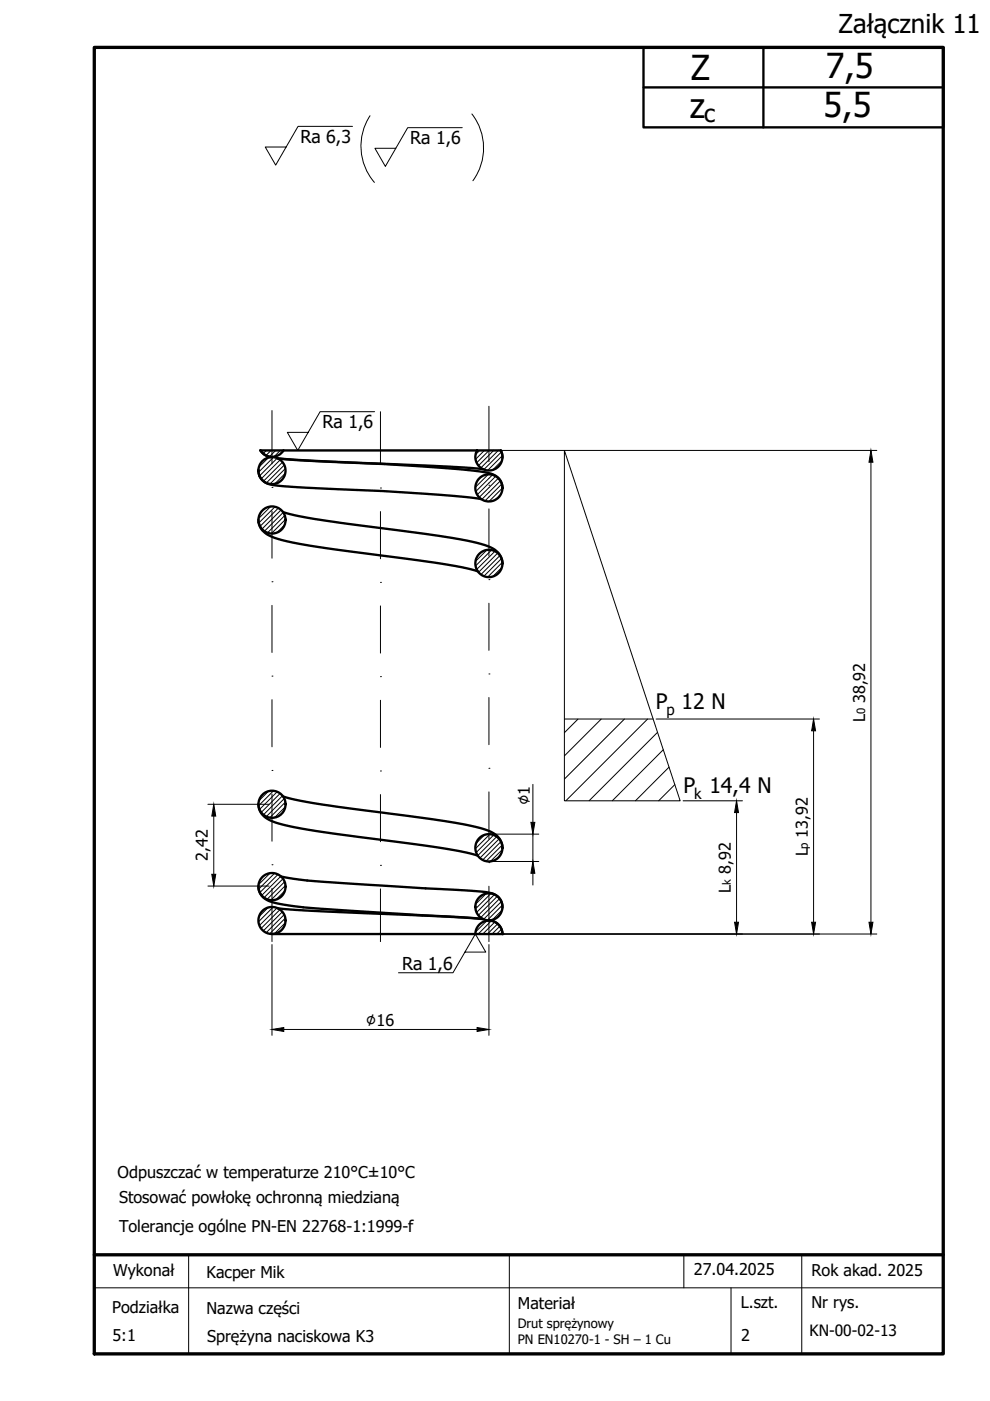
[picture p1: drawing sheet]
<svg xmlns="http://www.w3.org/2000/svg" width="210mm" height="297mm" viewBox="0 0 210 297" stroke-linecap="round" stroke-linejoin="round" font-family="sans-serif">
<!-- layer: tabelka -->
<path d="M20 273h180M40 266v21M108 266v21M145 266v7M155 273v14M170 266v21" fill="none" stroke="#000" stroke-width=".21"/>
<!-- layer: ramka -->
<path d="M20 10.1h180v276.9h-180zM20 266h180" fill="none" stroke="#000" stroke-width=".7"/>
<!-- layer: Visible (ISO) -->
<g fill="none" stroke="#000" stroke-width=".5">
<path d="M54.8 99.6l.2 1.3M55.2 95.5l1 1 1.1 .4M55.2 95.5h45.9M55.2 95.5a2.88 2.88 0 0 0 4.9 0M58.8 97.2l9 .6 27.7 1.2 6.9 .5M58.9 97.2l8.3 .6 14.3 .6 17.8 1.3a12.6 12.6 0 0 1 6.2 1.5l.1 .1a3 3 0 0 1 .9 2.3M101.1 95.5h5.1a2.87 2.87 0 0 1-2.5 4.3 2.87 2.87 0 0 1-2.6-4.3zM106.2 95.5h.1M106.2 95.5l.3 1.6M54.8 110.2v.6M54.8 110.7a4.3 4.3 0 0 0 3.4 3.3 115.3 115.3 0 0 0 18.4 3.2l17 2.3 4.3 .8 3.4 .8M55 100.9h.1"/>
<path d="M55 100.9a3.9 3.9 0 0 0 3.8 2.1l5.9 .4 16.1 .7 9.5 .6 8.3 .7 3.4 .4M60 108.5l2.3 .7 4.7 .9 21.8 2.9a78.2 78.2 0 0 1 14.9 2.9 3.9 3.9 0 0 1 2.8 3.6M60.5 110.1v.2M54.8 170.5a4.1 4.1 0 0 0 3.2 3.8 109.8 109.8 0 0 0 18.4 3.2l17.1 2.3 5.5 1 2.3 .6M60 168.8l3.5 .9 5.1 .9 20.3 2.7a79.3 79.3 0 0 1 14.8 2.9 3.9 3.9 0 0 1 2.8 3.6M54.8 187.9a3.6 3.6 0 0 0 3.2 3.5l6.3 1M57.7 198h48.8M58.9 192.6l6.9 .5 27.7 1.2 9 .6M59.6 185.8l3.7 .7 5.1 .5 30.9 1.8a14.6 14.6 0 0 1 5.8 .9 2.94 2.94 0 0 1 1.4 2.7M64.3 192.4l38.1 2.5M100.8 198a2.87 2.87 0 0 1 2.9-2.8 2.87 2.87 0 0 1 2.8 2.8M104 195.1a3.1 3.1 0 0 1 2.5 2.9"/>
<circle cx="57.7" cy="99.8" r="2.87"/>
<circle cx="103.6" cy="119.5" r="2.89"/>
<circle cx="103.7" cy="103.4" r="2.88"/>
<circle cx="103.6" cy="179.7" r="2.89"/>
<circle cx="57.7" cy="188" r="2.88"/>
<circle cx="57.7" cy="195.2" r="2.87"/>
<circle cx="103.7" cy="192.3" r="2.87"/>
</g>
<!-- layer: kreskowanie -->
<g fill="none" stroke="#000" stroke-width=".21">
<path d="M55.5 95.5l-.2 .2M56.5 95.5l-.7 .7M56.9 97l-2 2.1M57.5 95.5l-1.1 1.1M58 96.9l-3.2 3.2M58.5 95.5l-1.4 1.4M58.8 97.1l-3.8 3.8M59.4 97.5l-4 4M59.4 95.5l-1.3 1.3M59.9 98l-4 4M60.3 98.6l-3.8 3.8M60.5 99.3l-3.3 3.3"/>
<path d="M101.7 95.5l-.9 .9M102.7 95.5l-1.9 1.9M103.7 95.5l-2.6 2.6M104.7 95.5l-3.2 3.2M105.7 95.5l-3.7 3.7M106.3 95.8l-3.7 3.8M106.4 97.7l-1.9 1.9M106.5 96.6l-3.1 3.1M57.4 107.4l-2.6 2.6M58.3 107.4l-3.4 3.5M59 107.7l-3.9 3.9M59.6 108.1l-4.1 4.1"/>
<path d="M60 108.6l-3.9 4M60.3 111.3l-1.6 1.6M60.4 109.3l-3.7 3.7M60.5 100.4l-2.2 2.2M60.5 110.1l-3 3M102.1 101l-.8 .9M103.2 116.6l-2.4 2.4M103.5 100.6l-2.7 2.7M104.2 116.6l-3.4 3.4M104.5 100.6l-3.6 3.6M104.9 116.9l-3.8 3.8M105.2 100.9l-4 4"/>
<path d="M105.5 117.3l-4 4M105.7 101.4l-4.1 4.1M106 117.8l-4 4M106.1 101.9l-3.9 4M106.2 104.8l-1.2 1.2M106.3 118.4l-3.7 3.8M106.4 102.6l-3.6 3.6M106.5 119.2l-3.1 3.2M106.5 103.5l-2.8 2.8M106.4 120.3l-1.9 1.9M56.9 167.8l-2 2M58 167.7l-3.2 3.2"/>
<path d="M58.8 167.9l-3.8 3.7M59.4 168.2l-4 4.1M59.9 168.7l-4.1 4.1M60.3 169.3l-3.8 3.8M60.5 171.1l-2.3 2.3M60.5 170.1l-3.3 3.3M102.7 177l-1.8 1.8M103.8 176.9l-3 3M104.7 177.1l-3.7 3.6M105.3 177.4l-4 4M105.8 177.9l-4 4M106.2 178.4l-3.8 3.9"/>
<path d="M106.5 179.2l-3.4 3.4M56.9 192.4l-2 2M57.2 185.1l-2.4 2.5M57.9 192.3l-3.1 3.1M58.2 185.2l-3.4 3.3M58.7 192.5l-3.7 3.7M58.9 185.4l-3.8 3.9M59.4 192.8l-4 4.1M59.5 185.8l-4 4.1M59.9 193.3l-4.1 4.1M60 186.3l-4 4M60.3 193.9l-3.9 3.9"/>
<path d="M60.3 187l-3.7 3.7M60.4 188.9l-1.9 1.8M60.5 194.7l-3.3 3.3M60.5 195.7l-2.3 2.3M60.5 187.7l-3.1 3.1M103.1 189.4l-2.3 2.3M103.2 195.2l-2.4 2.4M104.1 189.4l-3.3 3.3M104.2 195.2l-2.8 2.8M104.8 189.6l-3.8 3.9M104.9 195.5l-2.5 2.5M105.5 190l-4.1 4.1"/>
<path d="M105.5 195.9l-2.2 2.1M105.9 190.5l-4 4M106 196.4l-1.7 1.6M106.3 191.1l-3.8 3.8M106.3 197l-1 1M106.4 193l-2 2.1M106.5 180.1l-2.5 2.5M106.5 191.9l-3.2 3.2M106.5 197.8l-.2 .2"/>
</g>
<!-- layer: Visible (ISO) -->
<circle cx="106.5" cy="198" r=".25" fill="#000"/>
<!-- layer: osie -->
<g fill="none" stroke="#000" stroke-width=".21">
<path d="M57.7 87v11.3M80.7 87.3v11.2M103.7 86.1v11.8M57.7 103.3h.1M57.7 108.3v10M80.7 103.5h.1M80.7 108.5v10M103.7 102.9h.1M103.7 107.9v10M57.7 123.3h.1M57.7 128.4v9.9M80.7 123.5h.1"/>
<path d="M80.7 128.5v10M103.7 122.9h.1M103.7 127.9v10M57.7 143.3h.1M57.7 148.3v10M80.7 143.5h.1M80.7 148.5v10M103.7 142.9h.1M103.7 147.9v10M57.7 163.4h.1M57.7 168.3v10M80.7 163.5h.1"/>
<path d="M80.7 168.5v10M103.7 162.9h.1M103.7 167.9v10M57.7 183.3h.1M57.7 188.3v11.3M80.7 183.5h.1M80.7 188.5v11.1M103.7 182.9h.1M103.7 187.9v11.7"/>
</g>
<!-- layer: kontury -->
<g fill="none" stroke="#000" stroke-width=".5">
<path d="M136.4 10.1h63.6v16.9h-63.6zM136.4 18.5h63.6M161.9 10.1v16.9M170 10.1h12"/>
<circle cx="57.7" cy="110.2" r="2.87"/>
<circle cx="57.7" cy="170.5" r="2.87"/>
</g>
<!-- layer: opis -->
<g fill="none" stroke="#000" stroke-width=".21">
<path d="M74.7 26.8h-11.5l-4.7 8.2-2.3-3.8h4.5M78.5 24.5a11.8 11.8 0 0 0 .9 14.2M98 27.1h-11.6l-4.7 8.2-2.2-3.9h4.4M100.1 24.2a11.8 11.8 0 0 1 .2 14.1M79.4 87.3h-11.5l-4.8 8.2-2.2-3.8h4.4M119.7 95.5l24.5 74.3h-24.5zM119.7 152.4h18.8M122.6 152.4l-2.9 2.9M127.5 152.4l-7.8 7.9M132.4 152.4l-12.7 12.8M137.3 152.4l-17.3 17.4M139.4 155.3l-14.5 14.5"/>
<path d="M140.6 159l-10.8 10.8M141.8 162.7l-7.1 7.1M143.1 166.4l-3.5 3.4M98.6 201.9h4.4l-2.2-3.9-4.8 8.2h-11.5"/>
</g>
<!-- layer: wymiary -->
<g fill="none" stroke="#000" stroke-width=".21">
<path d="M104.3 95.5h81.6M184.7 98v97.5M139.1 152.4h34.6M172.5 154.9v40.6M44.1 170.5h12.9M45.3 173v12.4M104.3 176.9h9.9M113 166.3v8.1M113 176.9v5.8M144.8 169.8h12.6M156.2 172.3v23.2M44.1 187.9h12.9"/>
<path d="M104.3 198h81.6M104.3 182.7h9.9M113 185.2v2.4M57.7 200.3v19.2M60.2 218.3h41M103.7 200.3v19.2"/>
</g>
<path d="M184.7 95.5l.4 2.5h-.9zM172.5 152.4l.4 2.5h-.8zM45.3 170.5l.4 2.5h-.8zM112.6 174.4h.8l-.4 2.5zM156.2 169.8l.4 2.5h-.9zM44.9 185.4h.8l-.4 2.5zM113 182.7l.4 2.5h-.8zM155.7 195.5h.9l-.4 2.5zM172.1 195.5h.8l-.4 2.5zM184.2 195.5h.9l-.4 2.5zM57.7 218.3l2.5-.4v.8zM101.2 217.9l2.5 .4-2.5 .4z" fill="#000" stroke="#000" stroke-width=".21"/>
<g font-size="7.3">
<text x="146.4" y="16.9">Z</text>
<text x="175.1" y="16.5">7,5</text>
<text x="146.2" y="25">z</text>
<text x="174.6" y="24.7">5,5</text>
</g>
<text font-size="5.5" x="177.8" y="7">Załącznik 11</text>
<text font-size="5.1" x="149.3" y="25.9">c</text>
<g font-size="4.5">
<text x="139" y="150.4">P 12 N</text>
<text x="144.9" y="168.2">P 14,4 N</text>
</g>
<g font-size="3.9">
<text x="112.4" y="170.8" transform="rotate(-90 112.4 170.8)">∅</text>
<text x="77.6" y="217.6">∅</text>
</g>
<g font-size="3.8">
<text x="63.7" y="30.3">Ra 6,3</text>
<text x="87" y="30.5">Ra 1,6</text>
<text x="68.4" y="90.8">Ra 1,6</text>
<text x="85.2" y="205.6">Ra 1,6</text>
</g>
<g font-size="3.4">
<text x="183.4" y="153.1" transform="rotate(-90 183.4 153.1)">L 38,92</text>
<text x="112.4" y="168.5" transform="rotate(-90 112.4 168.5)">1</text>
<text x="44.1" y="182.5" transform="rotate(-90 44.1 182.5)">2,42</text>
<text x="171.3" y="181.6" transform="rotate(-90 171.3 181.6)">L 13,92</text>
<text x="154.9" y="189.3" transform="rotate(-90 154.9 189.3)">L 8,92</text>
<text x="79.8" y="217.6">16</text>
<text x="24.9" y="249.8">Odpuszczać w temperaturze 210°C±10°C</text>
<text x="25.2" y="255.1">Stosować powłokę ochronną miedzianą</text>
<text x="25.2" y="261.2">Tolerancje ogólne PN-EN 22768-1:1999-f</text>
<text x="24" y="270.5">Wykonał</text>
<text x="43.8" y="270.9">Kacper Mik</text>
<text x="147.1" y="270.4">27.04.2025</text>
<text x="172.1" y="270.5">Rok akad. 2025</text>
<text x="23.8" y="278.4">Podziałka</text>
<text x="43.8" y="278.6">Nazwa części</text>
<text x="109.8" y="277.5">Materiał</text>
<text x="157" y="277.4">L.szt.</text>
<text x="172.1" y="277.4">Nr rys.</text>
<text x="23.8" y="284.4">5:1</text>
<text x="43.9" y="284.5">Sprężyna naciskowa K3</text>
<text x="157.1" y="284.4">2</text>
</g>
<text font-size="3.3" x="171.7" y="283.2">KN-00-02-13</text>
<g font-size="3.2">
<text x="141.3" y="151.6">p</text>
<text x="147.2" y="169.3">k</text>
</g>
<g font-size="2.8">
<text x="109.8" y="281.6">Drut sprężynowy</text>
<text x="109.8" y="284.9">PN EN10270-1 - SH – 1 Cu</text>
</g>
<g font-size="2.4">
<text x="183.4" y="151.5" transform="rotate(-90 183.4 151.5)">0</text>
<text x="171.3" y="180" transform="rotate(-90 171.3 180)">p</text>
<text x="154.9" y="187.7" transform="rotate(-90 154.9 187.7)">k</text>
</g>
</svg>
